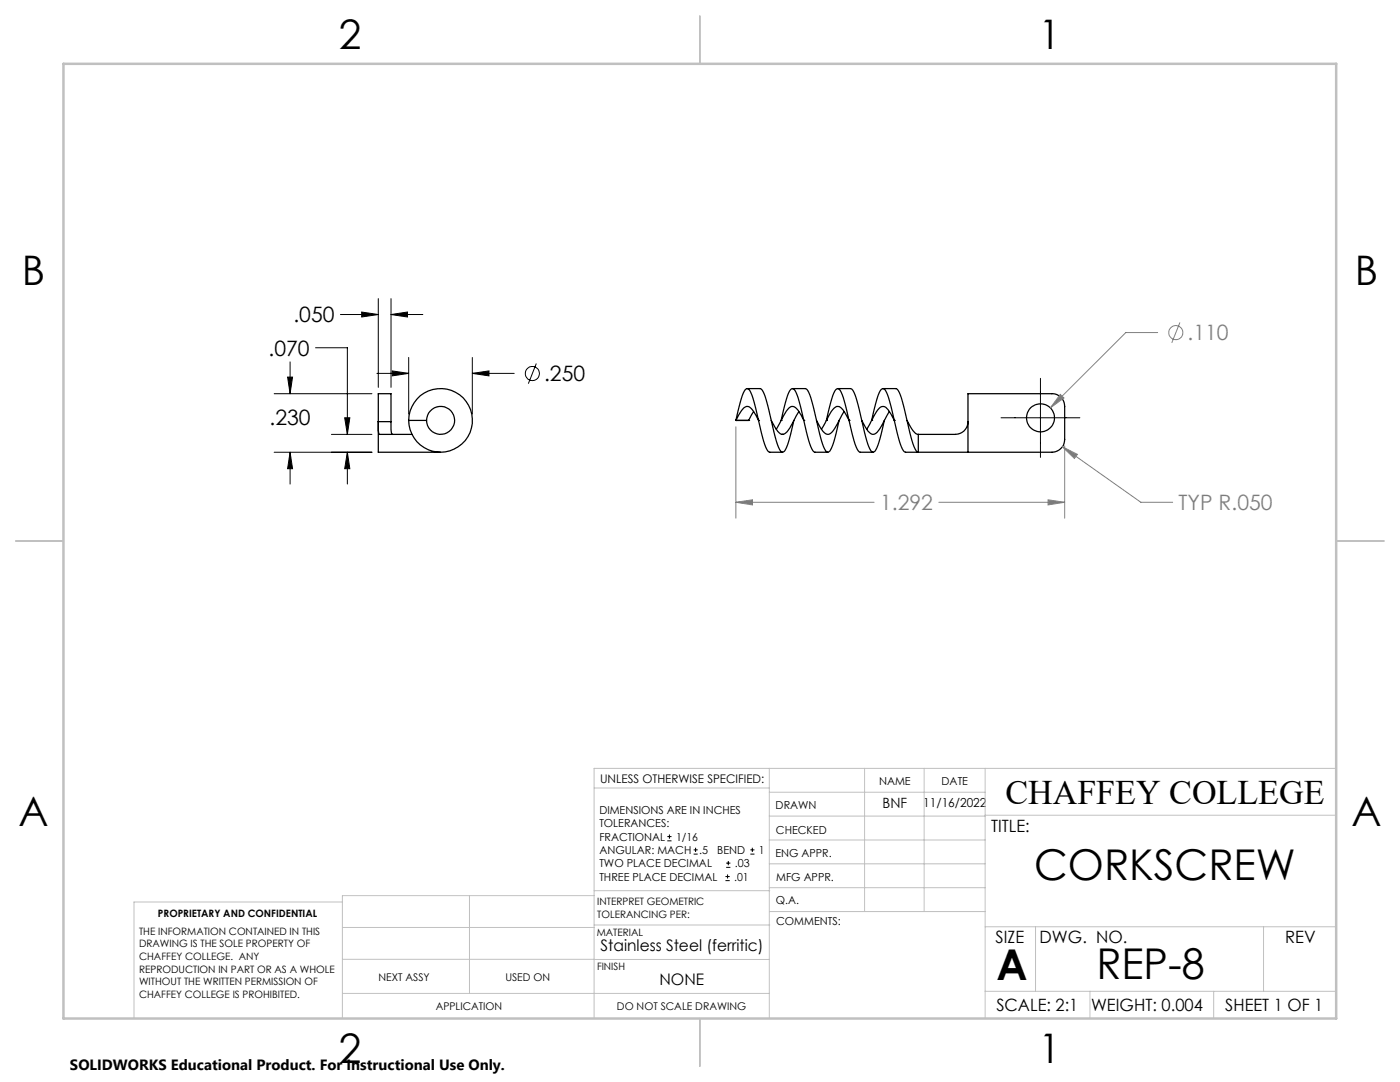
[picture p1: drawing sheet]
<svg xmlns="http://www.w3.org/2000/svg" width="279mm" height="216mm" viewBox="0 0 279 216" stroke-linecap="round" stroke-linejoin="round" font-family="sans-serif">
<g fill="none" stroke="#000" stroke-width=".25">
<path d="M149.1 77.5h2.6a.88 .88 0 0 1 .7 .8l.6 1.8 .8 3.5a26.6 26.6 0 0 0 2 6.4l.2 .2a.6 .6 0 0 0 .7-.5 27 27 0 0 0 1.7-5.8M158.2 77.5h2.5a.88 .88 0 0 1 .7 .8l.6 1.8 .9 3.5a26.6 26.6 0 0 0 1.9 6.4l.2 .2a.6 .6 0 0 0 .8-.5 27 27 0 0 0 1.7-5.8M167.2 77.5h2.5a.88 .88 0 0 1 .7 .8l.7 1.8 .8 3.5a26.6 26.6 0 0 0 1.9 6.4l.2 .2a.6 .6 0 0 0 .8-.5 27 27 0 0 0 1.7-5.8M176.2 77.5h2.6a.88 .88 0 0 1 .7 .8l.6 1.8 .8 3.5a26.6 26.6 0 0 0 1.9 6.4l.5 .2M193.2 78.6h16.7a2.51 2.51 0 0 1 2.6 2.5v6.6a2.58 2.58 0 0 1-2.6 2.5h-16.7zM78 84.1h-2.5v.6a2.99 2.99 0 0 0 .2 2h6.5M78 84.1v-5.5h-2.5v11.6h12.4M78 84.1v.5a2.78 2.78 0 0 0 .4 2.1M81.6 83.9h3.5M146.9 83.9a22.4 22.4 0 0 1 1.9-6.2l.4-.2a3.9 3.9 0 0 1 1.3 2.6l.8 3.5a26.6 26.6 0 0 0 1.9 6.4l.4 .2h2.6M146.9 83.9a5.2 5.2 0 0 1 2.1-2.8 1.88 1.88 0 0 1 1.6 1.3l.8 1.5M146.9 83.9h2.5"/>
<path d="M146.9 83.9h.1M149.4 83.9h.1M150.4 82.1l-1 1.8M151.4 83.9h.1M155.9 83.9h.1M155.9 83.9a22.4 22.4 0 0 1 1.9-6.2l.4-.2a3.9 3.9 0 0 1 1.3 2.6l.8 3.5a26.6 26.6 0 0 0 1.9 6.4l.5 .2h2.5M156.1 86.7h.2M159.4 82.1l-.7 1.3a7.8 7.8 0 0 1-2.1 3.2 1.22 1.22 0 0 1-1.6-.9l-1.1-1.8M160.4 83.9h.1M160.4 83.9a7 7 0 0 0-1.9-2.7 1.32 1.32 0 0 0-1.6 .9l-2 3.6M164.9 83.9h.1M164.9 83.9a22.4 22.4 0 0 1 1.9-6.2l.5-.2a3.9 3.9 0 0 1 1.2 2.6l.9 3.5a26.6 26.6 0 0 0 1.9 6.4l.4 .2h2.5"/>
<path d="M168.5 82.1l-.6 .9a10.6 10.6 0 0 1-2.3 3.6 1.36 1.36 0 0 1-1.6-.9l-1.1-1.8M169.4 83.9h.1M169.4 83.9a6.7 6.7 0 0 0-1.9-2.8 1.49 1.49 0 0 0-1.6 1l-2 3.6M174 83.9h.1M174 83.9a22.4 22.4 0 0 1 1.9-6.2l.4-.2a3.9 3.9 0 0 1 1.3 2.6l.8 3.5a26.6 26.6 0 0 0 1.9 6.4l.4 .2h2.6M177.5 82.1l-.6 1a11.7 11.7 0 0 1-2.1 3.4 1.07 1.07 0 0 1-1.6-.5l-1.2-2.1M178.5 83.9h.1M178.5 83.9a6.5 6.5 0 0 0-2-2.8 1.45 1.45 0 0 0-1.6 1.1l-1.9 3.5M181 83.9a6.3 6.3 0 0 0 2 2.7l.3 .1M183.3 90.2h9.9M183.3 86.7v3.5M193.2 84.1a2.64 2.64 0 0 1-3.3 2.6h-6.6"/>
<circle cx="87.9" cy="83.9" r="6.4"/>
<circle cx="87.9" cy="83.9" r="2.8"/>
<circle cx="207.7" cy="83.4" r="2.79"/>
</g>
<g fill="none" stroke="#000" stroke-width=".2">
<path d="M75.5 59.6v17.7M78 59.6v17.7M54.7 78.6h19.5M57.4 75.2h1l-.5 3.4zM57.9 72.2v6.4M63 69.4h6.3v17.3M67.9 62.8h7.6M72.2 62.3l3.3 .5-3.3 .5zM75.2 74.5h6.4M78 62.8h6.4M78 62.8l3.3-.5v1zM78.3 74l3.3 .5-3.3 .5z"/>
<path d="M81.6 71.3v11.3M94.3 71.3v11.3M94.3 74.5h8.3M94.3 74.5l3.3-.5v1zM107 72.5l-1.6 4.1M207.6 75.5v15.8M54.7 90.2h19.5M57.9 90.2v6.4M57.9 90.2l.5 3.3h-1zM66.1 86.7h8.1M68.8 83.4h1l-.5 3.3zM69.3 90.2v6.4"/>
<path d="M69.3 90.2l.5 3.3h-1zM199.8 83.4h15.7M133.2 167.8h.8M133.2 166.9h.8M133.6 166.5v.9M138.4 170.4h.8M138.4 169.6h.8M138.8 169.2v.8M144.8 175.7h.8M144.8 174.9h.8M144.9 173.1h.9M144.9 172.2h.9"/>
<path d="M145.2 174.5v.8M145.3 171.8v.8M149.8 170.4h.8M149.8 169.6h.8M150.1 169.2v.8"/>
<circle cx="106.2" cy="74.5" r="1.42"/>
</g>
<g fill="none" stroke="#808080" stroke-width=".2">
<path d="M211.6 78.7l.7 .7-2.7 2zM231 66.4h-6.3l-15.1 15M235.5 64.3l-1.6 4.1M146.9 85.2v18.2M209.2 99.7l3.3 .5-3.3 .6zM212 89.1l3 1.6-.6 .8zM212 89.1l15.7 11.1h6.3M212.5 89v14.4M146.9 100.2l3.3-.5v1.1zM146.9 100.2h27.5M187.4 100.2h25.1"/>
<circle cx="234.7" cy="66.4" r="1.41"/>
</g>
<g fill="none" stroke="#c0c0c0" stroke-width=".2">
<path d="M118.6 157.2h34.9M153.5 153.3v49.9M153.5 158.1h43.1M172.5 153.3v28.6M184.4 153.3v28.6M196.6 153.3v49.9M266.7 153.3h-148.1v49.9M68.3 180h-41.6v23.2M93.7 178.7v19.5M118.6 178.7h-50.3v24.5M118.6 177.7h35M153.5 167.6h43.1"/>
<path d="M153.5 162.8h43.1M153.5 172.4h43.1M153.5 177.1h43.1M196.6 162.7h70.1M68.3 198.2h85.2M68.3 191.4l85.2 .1M68.3 185.1h50.3M118.6 184.6h35M153.6 181.9h43M196.6 197.8h70.1M196.6 184.9h70.1M206.7 184.9v12.9"/>
<path d="M217.5 197.8v5.4M242.2 197.8v5.4M252.2 184.9v12.9"/>
</g>
<path d="M139.7 3.2v9.5M3.1 107.9h9.6M266.7 107.9h9.5M139.7 203.2v9.6" fill="none" stroke="#c0c0c0" stroke-width=".25"/>
<path d="M12.7 12.7h254v190.5h-254z" fill="none" stroke="#c0c0c0" stroke-width=".5"/>
<path d="M57.9 90.2l.5 3.3h-1zM57.4 75.2h1l-.5 3.4zM72.2 62.3l3.3 .5-3.3 .5zM78 62.8l3.3-.5v1zM69.3 90.2l.5 3.3h-1zM68.8 83.4h1l-.5 3.3zM78.3 74l3.3 .5-3.3 .5zM94.3 74.5l3.3-.5v1z" fill="#000"/>
<path d="M146.9 100.2l3.3-.5v1.1zM209.2 99.7l3.3 .5-3.3 .6zM211.6 78.7l-2 2.7 2.7-2zM212 89.1l2.4 2.4 .6-.8z" fill="#808080"/>
<g font-size="8.5">
<text x="206.4" y="175.5">CORKSCREW</text>
<text x="198.9" y="195.5">A</text>
<text x="218.8" y="195.4">REP-8</text>
</g>
<g font-size="8.1">
<text x="67.6" y="9.7">2</text>
<text x="207.3" y="9.7">1</text>
<text x="4.4" y="57">B</text>
<text x="270.4" y="57">B</text>
<text x="3.7" y="164.9">A</text>
<text x="269.7" y="164.9">A</text>
<text x="67.6" y="212.2">2</text>
<text x="207.3" y="212.2">1</text>
</g>
<text font-size="6.9" x="200.6" y="160.4">CHAFFEY COLLEGE</text>
<g font-size="4.2">
<text x="58.6" y="64.3">.050</text>
<text x="53.6" y="71">.070</text>
<text x="108.6" y="76.1">.250</text>
<text x="53.8" y="84.7">.230</text>
</g>
<g font-size="4.2" fill="#808080">
<text x="237" y="67.9">.110</text>
<text x="175.7" y="101.8">1.292</text>
<text x="235.2" y="101.8">TYP R.050</text>
</g>
<g font-size="3.4">
<text x="197.8" y="166">TITLE:</text>
<text x="198.7" y="188.1">SIZE</text>
<text x="207.5" y="188.1">DWG. NO.</text>
<text x="256.5" y="188.2">REV</text>
<text x="198.8" y="201.7">SCALE: 2:1</text>
<text x="217.7" y="201.8">WEIGHT: 0.004</text>
<text x="244.5" y="201.7">SHEET 1 OF 1</text>
</g>
<g font-size="3.2">
<text x="119.9" y="189.8">Stainless Steel (ferritic)</text>
<text x="131.6" y="196.6">NONE</text>
</g>
<text font-size="3" x="14" y="213.5">SOLIDWORKS Educational Product. For Instructional Use Only.</text>
<text font-size="2.8" x="176.1" y="161.2">BNF</text>
<text font-size="2.5" x="184.3" y="161">11/16/2022</text>
<text font-size="2.4" x="119.8" y="156.2">UNLESS OTHERWISE SPECIFIED:</text>
<g font-size="2.2">
<text x="154.8" y="161.4">DRAWN</text>
<text x="175.4" y="156.6">NAME</text>
<text x="187.9" y="156.7">DATE</text>
<text x="119.6" y="162.4">DIMENSIONS ARE IN INCHES</text>
<text x="119.6" y="165.1">TOLERANCES:</text>
<text x="119.6" y="167.8">FRACTIONAL</text>
<text x="134.9" y="167.8">1/16</text>
<text x="154.9" y="166.3">CHECKED</text>
<text x="119.6" y="170.4">ANGULAR: MACH</text>
<text x="119.6" y="173.1">TWO PLACE DECIMAL</text>
<text x="139.6" y="170.4">.5</text>
<text x="143.1" y="170.4">BEND</text>
<text x="146.7" y="173.1">.03</text>
<text x="151.5" y="170.4">1</text>
<text x="154.8" y="171">ENG APPR.</text>
<text x="119.6" y="175.7">THREE PLACE DECIMAL</text>
<text x="146.5" y="175.7">.01</text>
<text x="154.9" y="175.7">MFG APPR.</text>
<text x="154.9" y="180.4">Q.A.</text>
<text x="154.9" y="184.6">COMMENTS:</text>
</g>
<g font-size="2.1">
<text x="75.5" y="195.7">NEXT ASSY</text>
<text x="100.9" y="195.7">USED ON</text>
<text x="86.9" y="201.5">APPLICATION</text>
<text x="123.1" y="201.6">DO NOT SCALE DRAWING</text>
</g>
<g font-size="2">
<text x="31.5" y="182.9">PROPRIETARY AND CONFIDENTIAL</text>
<text x="119.2" y="180.6">INTERPRET GEOMETRIC</text>
<text x="119.2" y="183.1">TOLERANCING PER:</text>
<text x="27.8" y="186.5">THE INFORMATION CONTAINED IN THIS</text>
<text x="27.8" y="189">DRAWING IS THE SOLE PROPERTY OF</text>
<text x="27.8" y="191.6">CHAFFEY COLLEGE. ANY</text>
<text x="119.1" y="186.7">MATERIAL</text>
<text x="27.8" y="194.1">REPRODUCTION IN PART OR AS A WHOLE</text>
<text x="27.8" y="196.6">WITHOUT THE WRITTEN PERMISSION OF</text>
<text x="119.1" y="193.5">FINISH</text>
<text x="27.8" y="199.1">CHAFFEY COLLEGE IS PROHIBITED.</text>
</g>
</svg>
